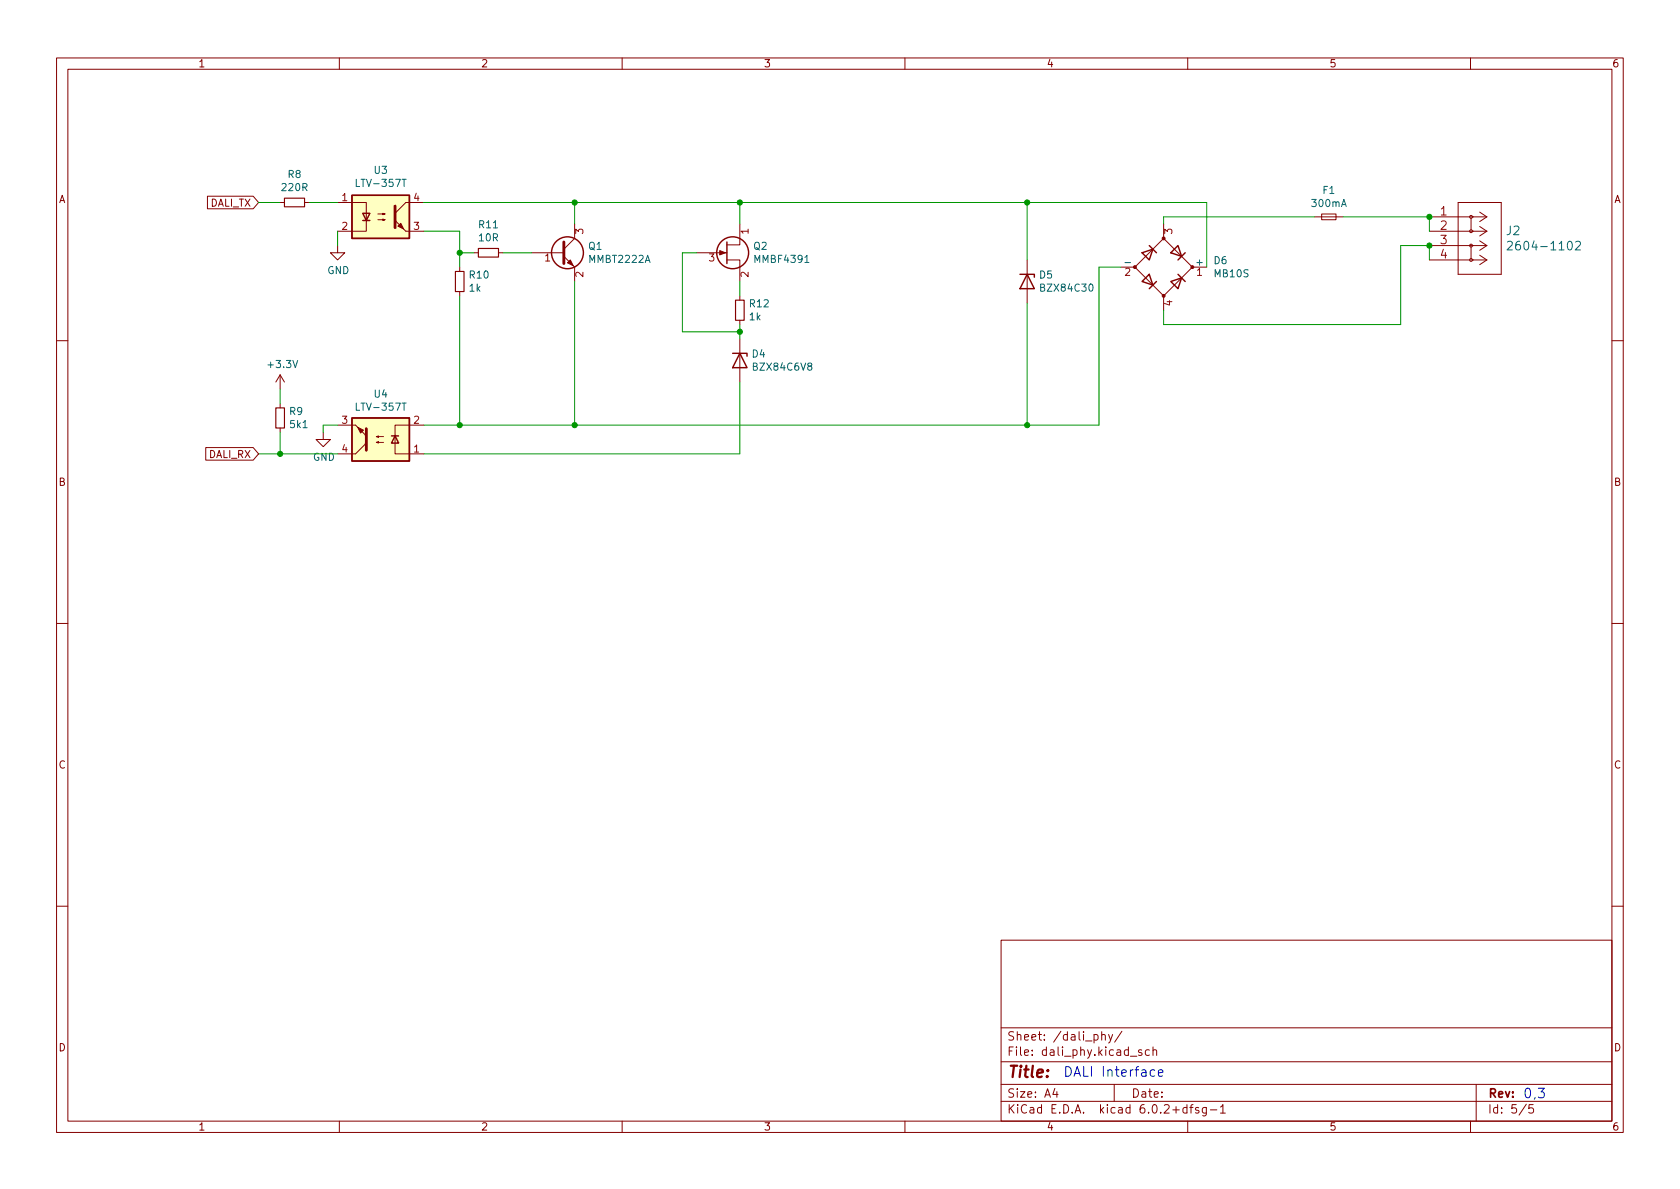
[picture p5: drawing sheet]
<svg xmlns="http://www.w3.org/2000/svg" width="297mm" height="210mm" viewBox="0 0 297 210" stroke-linecap="round" stroke-linejoin="round" font-family="sans-serif">
<g fill="none" stroke="#840000" stroke-width=".18">
<path d="M10 10.2h277v190.1h-277zM12 12.2h273v186.1h-273zM60 10.2v2M110 10.2v2M160 10.2v2M210 10.2v2M260 10.2v2M36.7 34.7h8.1l.9 1.1-.9 1.1h-8.1zM49.5 35.8h.8M53.8 35.8h.8M59.7 35.8h5.1v3.3M64.8 39v1.9h-5.1"/>
<path d="M66.8 38.9h1.3l-.4 .1v-.3l.4 .2M66.8 37.8h1.3l-.4 .2v-.3l.4 .1M74.9 35.8h-3.1l-2 1.9M101.6 39.6v2.6l-1.9 1.9M130.8 39.6v3.7h-2.3M205.7 39.6v2.6M232.4 38.3h5.1M233.7 37.8h2.5v1.1h-2.5zM252.7 38.3h10.2M257.8 35.8h7.6v12.7h-7.6zM260.1 38.6v2M260.3 38.3h.1"/>
<path d="M261.6 37.5l1.3 .8M262.9 38.3l-1.3 .9M59.7 43.4v1.3h1.3l-1.3 1.3-1.3-1.3h1.3M71.8 40.9h3.1M81.3 47.2v.8M81.3 51.6v.7M83.8 44.7h.8M88.1 44.7h.8M94 44.7h5.7M99.7 45.3l1.9 1.9v2.6M123.2 44.7h5.3M128.5 46h2.3v3.8"/>
<path d="M130.8 52.3v.8M130.8 56.6v.8M130.8 59.9v7.7M181.6 46v7.6M198.1 47.2h2.6M205.7 42.2l5.1 5-5.1 5.1-5-5.1zM205.7 52.3v2.6M210.8 47.2h2.6M252.7 46h10.2M252.7 43.4h10.2M252.7 40.9h10.2M260.1 43.7v2"/>
<path d="M260.3 46h.1M260.3 43.4h.1M260.3 40.9h.1M261.6 45.1l1.3 .9M261.6 42.6l1.3 .8M261.6 40.1l1.3 .8M262.9 46l-1.3 .8M262.9 43.4l-1.3 .9M262.9 40.9l-1.3 .8M10 60.2h2M36.4 79.1h8.4l.9 1.2-.9 1.1h-8.4zM49.5 66.3v2.5"/>
<path d="M49.5 71.4v.7M49.5 75.7v.7M49.5 66.3l-.7 1.3M49.5 66.3l.8 1.3M57.1 76.4v1.3h1.3l-1.3 1.3-1.2-1.3h1.2M59.7 75.2h3.2M64.8 78.4l-1.9 1.9h-3.2M66.5 77.2l.4 .1v-.2l-.4 .1h1.3M66.5 78.2l.4 .2v-.3l-.4 .1h1.3M69.8 77v3.3h5.1M74.9 75.2h-5.1v1.9M285 60.2h2"/>
<path d="M10 110.2h2M285 110.2h2M10 160.2h2M177 166.3h108v32h-108zM285 160.2h2M60 198.3v2M110 198.3v2M160 198.3v2M177 194.8h108M177 191.8h108M177 187.8h108M177 181.8h108"/>
<path d="M186.5 192.5l-.4 1h1M186.9 193v1M194.8 183.1l.2-.2 .4 .1v.9M194.8 182.4v1.5M196 182.9l.4 1M196.7 182.9l-.5 1.4-.2 .1M197 191.8v3M198.4 182.4l-1.3 1.9M199.9 186.8h1.1M201.9 185.7l-.4-.1-.2 .2 .1 .3 .5 .1v.4h-.6M203.2 185.7l-.4-.1-.3 .3v.4l.1 .3h.6M203.9 185.8l.2-.2 .3 .1 .1 .9"/>
<path d="M203.9 185.1v1.5M209.9 195.9l-.5-.1-.3 .3v.4l.2 .3h.6M209.9 195.3v1.5M210 198.3v2M210.4 195.8h.5M210.9 195.3l-.3 .2v1.3M211.9 195.9l-.3-.1-.2 .2v.3l.5 .1v.4h-.5M213.3 195.8v1.2l-.3 .3h-.4M213.3 195.9l-.4-.1-.3 .3v.4l.1 .3h.6M214 196.3h1.1M215.8 195.8l.4-.5v1.5M215.8 196.8h.8"/>
<path d="M260 198.3v2M261 191.8v6.5M269.9 195.3l-1.3 1.9M271.1 195.3h-.7l-.1 .7 .2-.1 .5 .1 .2 .2-.1 .5-.2 .1-.6-.1"/>
<circle cx="260.1" cy="38.3" r=".25"/>
<circle cx="260.1" cy="46" r=".25"/>
<circle cx="260.1" cy="40.9" r=".25"/>
<circle cx="260.1" cy="43.4" r=".25"/>
</g>
<path d="M50.3 35h3.5v1.6h-3.5zM80.5 48h1.5v3.6h-1.5zM84.6 43.9h3.5v1.6h-3.5zM130 53.1h1.6v3.5h-1.6zM48.8 72.1h1.5v3.6h-1.5z" fill="none" stroke="#840000" stroke-width=".2"/>
<g fill="none" stroke="#840000" stroke-width=".25">
<path d="M62.2 34.5h10.2v7.7h-10.2zM64.1 37.7h1.3l-.6 1.3zM64.1 39h1.3M128.5 42.8v3.8M180.3 48.5h2.6v.5M181.6 48.5l1.3 2.5h-2.6zM201.9 44.7l1.9-.6-.6 1.9zM203.2 48.5l.6 1.9-1.9-.6zM203.2 43.4l1.3 1.3M204.5 49.8l-1.3 1.2M207 44.7l1.3-1.3 .6 1.9zM207 49.8l1.9-.7-.6 1.9z"/>
<path d="M208.3 48.5l1.2 1.3M209.5 44.7l-1.2 1.3M62.2 73.9h10.2v7.6h-10.2zM69.2 77.1h1.3M69.8 77.1l.7 1.3h-1.3zM129.5 62.5h2.6v.5M130.8 62.5l1.3 2.5h-2.6z"/>
<circle cx="100.3" cy="44.7" r="2.82"/>
<circle cx="129.5" cy="44.7" r="2.82"/>
</g>
<g fill="#840000" stroke="#840000" stroke-width=".18">
<path d="M127.3 44.3l1 .4-1 .4z"/>
<path d="M62.9 75.2l1.9 1.9z"/>
<path d="M63.2 75.6l1.1 .5-.5 .5z"/>
<path d="M69.8 39l2 1.9z"/>
<path d="M70.9 39.5l.5 1-1-.5z"/>
<path d="M100.3 46.5l.5-.5 .5 1z"/>
<circle cx="200.7" cy="47.2" r=".25"/>
<circle cx="205.7" cy="52.3" r=".25"/>
<circle cx="205.7" cy="42.2" r=".25"/>
<circle cx="210.8" cy="47.2" r=".25"/>
</g>
<path d="M71.1 31.7h.7M142.3 46.4h.7M266.5 42.8l.6-.1 .2 .1 .1 .3-.9 1.1h.9M278.6 42.8l.6-.1 .2 .1v.3v.2l-.9 .9h.9M71.1 71.3h.7" fill="none" stroke="#006464" stroke-width=".18"/>
<g fill="#ffffc2" stroke="#ffffc2" stroke-width=".18">
<path d="M62.2 73.9h10.2v7.6h-10.2z"/>
<path d="M62.2 34.5h10.2v7.7h-10.2z"/>
</g>
<path d="M69.8 36.4v3.9M99.7 42.8v3.8M64.8 75.8v3.8" fill="none" stroke="#840000" stroke-width=".51"/>
<path d="M204.2 189.3l-.5-.1-.3 .3v.5l.1 .2h.7M204.8 189.8l.8-.2-.1-.3-.4-.1-.3 .2 .1 .8h.6" fill="none" stroke="#0000c2" stroke-width=".18"/>
<g fill="none" stroke="#009600" stroke-width=".18">
<path d="M45.7 35.8h3.8M54.6 35.8h5.1M74.9 35.8h138.5v11.4M101.6 35.8v3.8M130.8 35.8v3.8M181.6 35.8v10.2M232.4 38.3h-26.7v1.3M237.5 38.3h15.2v2.6M59.7 40.9v2.5M74.9 40.9h6.4v6.3M81.3 52.3v22.9M81.3 44.7h2.5"/>
<path d="M88.9 44.7h5.1M101.6 49.8v25.4M123.2 44.7h-2.6v14h10.2M130.8 49.8v2.5M130.8 57.4v2.5M181.6 53.6v21.6M198.1 47.2h-3.8v28h-119.4M252.7 46v-2.6h-5.1v14h-41.9v-2.5M49.5 68.8v2.6M49.5 76.4v3.9M59.7 75.2h-2.6v1.2M130.8 67.6v12.7h-55.9"/>
<path d="M45.7 80.3h14"/>
</g>
<g fill="#009600" stroke="#009600" stroke-width=".18">
<circle cx="101.6" cy="35.8" r=".46"/>
<circle cx="130.8" cy="35.8" r=".46"/>
<circle cx="81.3" cy="44.7" r=".46"/>
<circle cx="101.6" cy="75.2" r=".46"/>
<circle cx="130.8" cy="58.7" r=".46"/>
<circle cx="252.7" cy="43.4" r=".46"/>
<circle cx="252.7" cy="38.3" r=".46"/>
<circle cx="181.6" cy="35.8" r=".46"/>
<circle cx="181.6" cy="75.2" r=".46"/>
<circle cx="81.3" cy="75.2" r=".46"/>
<circle cx="49.5" cy="80.3" r=".46"/>
</g>
<text font-size="2.8" fill="#840000" x="178" y="190.6">Title:</text>
<g font-size="2.4" fill="#0000c2">
<text x="188" y="190.4">DALI Interface</text>
<text x="269.2" y="194.2">0,3</text>
</g>
<g font-size="2.1" fill="#a90000">
<text x="254.7" y="38.1">1</text>
<text x="254.7" y="40.6">2</text>
<text x="254.7" y="43.2">3</text>
<text x="254.7" y="45.7">4</text>
</g>
<g font-size="2.1" fill="#006464">
<text x="266.4" y="41.6">J2</text>
<text x="267.9" y="44.3">2604-1102</text>
</g>
<g font-size="2.1" fill="#840000">
<text x="178" y="184">Sheet: /dali_phy/</text>
<text x="178" y="186.7">File: dali_phy.kicad_sch</text>
<text x="178" y="196.9">KiCad E.D.A. kicad 6.0.2+dfsg-1</text>
<text x="178" y="194.1">Size: A4</text>
<text x="200" y="194.1">Date:</text>
<text x="263" y="194.1">Rev:</text>
<text x="263" y="196.9">Id: 5/5</text>
</g>
<g font-size="1.8" fill="#840000">
<text x="35" y="11.9">1</text>
<text x="85" y="11.9">2</text>
<text x="135" y="11.9">3</text>
<text x="185" y="11.9">4</text>
<text x="235" y="11.9">5</text>
<text x="285" y="11.9">6</text>
<text x="10.3" y="35.9">A</text>
<text x="285.3" y="35.9">A</text>
<text x="37.1" y="36.5">DALI_TX</text>
<text x="36.9" y="81">DALI_RX</text>
<text x="10.3" y="85.9">B</text>
<text x="285.3" y="85.9">B</text>
<text x="10.3" y="135.9">C</text>
<text x="285.3" y="135.9">C</text>
<text x="10.3" y="185.9">D</text>
<text x="285.3" y="185.9">D</text>
<text x="35" y="199.9">1</text>
<text x="85" y="199.9">2</text>
<text x="135" y="199.9">3</text>
<text x="185" y="199.9">4</text>
<text x="235" y="199.9">5</text>
<text x="285" y="199.9">6</text>
</g>
<g font-size="1.8" fill="#006464">
<text x="50" y="33.8">220R</text>
<text x="50.9" y="31.5">R8</text>
<text x="63.3" y="33">LTV-357T</text>
<text x="66.2" y="30.7">U3</text>
<text x="233.9" y="34.3">F1</text>
<text x="84.7" y="40.4">R11</text>
<text x="232.1" y="36.6">300mA</text>
<text x="84.7" y="42.7">10R</text>
<text x="104.1" y="44.2">Q1</text>
<text x="104.3" y="46.5">MMBT2222A</text>
<text x="133.3" y="44.2">Q2</text>
<text x="133.6" y="46.5">MMBF4391</text>
<text x="199.1" y="47">-</text>
<text x="211.6" y="47">+</text>
<text x="214.7" y="46.7">D6</text>
<text x="57.9" y="48.5">GND</text>
<text x="83" y="51.6">1k</text>
<text x="83.1" y="49.2">R10</text>
<text x="183.8" y="49.2">D5</text>
<text x="184.2" y="51.6">BZX84C30</text>
<text x="214.8" y="49">MB10S</text>
<text x="132.5" y="56.6">1k</text>
<text x="132.6" y="54.3">R12</text>
<text x="47.6" y="65.1">+3.3V</text>
<text x="133" y="63.2">D4</text>
<text x="133.4" y="65.5">BZX84C6V8</text>
<text x="66.2" y="70.3">U4</text>
<text x="51.2" y="73.4">R9</text>
<text x="51.4" y="75.7">5k1</text>
<text x="63.3" y="72.6">LTV-357T</text>
<text x="55.3" y="81.5">GND</text>
</g>
<g font-size="1.8" fill="#a90000">
<text x="60.5" y="35.6">1</text>
<text x="73.2" y="35.6">4</text>
<text x="60.5" y="40.6">2</text>
<text x="73.2" y="40.6">3</text>
<text x="103.1" y="41.4" transform="rotate(-90 103.1 41.4)">3</text>
<text x="132.3" y="41.4" transform="rotate(-90 132.3 41.4)">1</text>
<text x="207.3" y="41.4" transform="rotate(-90 207.3 41.4)">3</text>
<text x="96.3" y="46.2">1</text>
<text x="125.4" y="46.2">3</text>
<text x="103.1" y="49" transform="rotate(-90 103.1 49)">2</text>
<text x="132.3" y="49" transform="rotate(-90 132.3 49)">2</text>
<text x="198.9" y="48.8">2</text>
<text x="211.6" y="48.8">1</text>
<text x="207.3" y="54.1" transform="rotate(-90 207.3 54.1)">4</text>
<text x="60.5" y="74.9">3</text>
<text x="73.2" y="74.9">2</text>
<text x="60.5" y="80">4</text>
<text x="73.2" y="80">1</text>
</g>
</svg>
